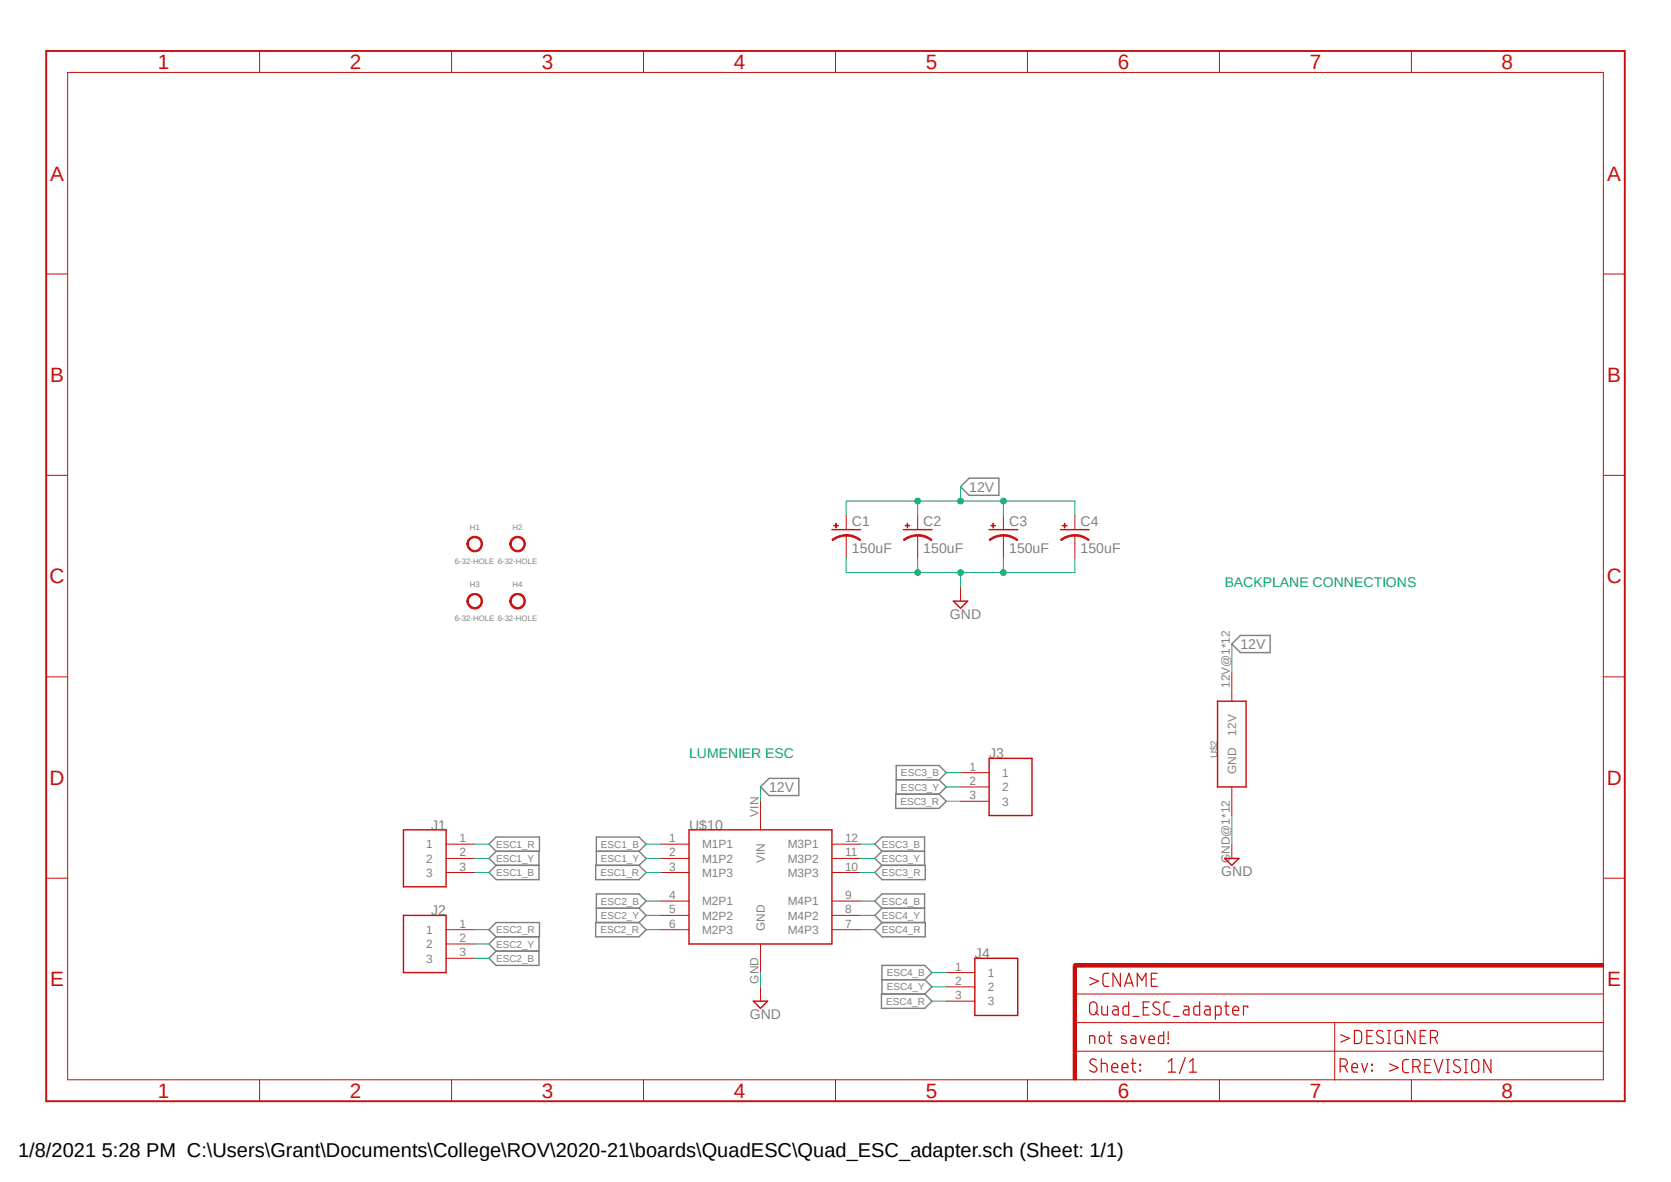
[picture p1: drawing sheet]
<?xml version="1.0" encoding="utf-8"?>
<!DOCTYPE eagle SYSTEM "eagle.dtd">
<!--
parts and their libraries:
SparkFun-Aesthetics: Licensing: Creative Commons ShareAlike 4.0 International - https://creativecommons.org/licenses/by-sa/4.0
-->
<eagle version="9.6.2">
<drawing>
<settings>
<setting alwaysvectorfont="no"/>
<setting verticaltext="up"/>
</settings>
<grid distance="0.1" unitdist="inch" unit="inch" style="lines" multiple="1" display="no" altdistance="0.01" altunitdist="inch" altunit="inch"/>
<schematic xreflabel="%F%N/%S.%C%R" xrefpart="/%S.%C%R">
<libraries>
<library name="SparkFun-Aesthetics">
<symbols>
<symbol name="FR-A4L">
<rectangle x1="178.7652" y1="0" x2="179.3748" y2="20.32" layer="94"/>
<rectangle x1="225.7552" y1="-26.67" x2="226.3648" y2="67.31" layer="94" rot="R90"/>
<wire x1="225.29" y1="-0.1" x2="225.29" y2="5.08" width="0.1016" layer="94"/>
<wire x1="225.29" y1="5.08" x2="273.05" y2="5.08" width="0.1016" layer="94"/>
<wire x1="225.29" y1="5.08" x2="179.07" y2="5.08" width="0.1016" layer="94"/>
<wire x1="179.07" y1="10.16" x2="225.29" y2="10.16" width="0.1016" layer="94"/>
<wire x1="225.29" y1="10.16" x2="273.05" y2="10.16" width="0.1016" layer="94"/>
<wire x1="179.07" y1="15.24" x2="273.05" y2="15.24" width="0.1016" layer="94"/>
<wire x1="225.29" y1="5.08" x2="225.29" y2="10.16" width="0.1016" layer="94"/>
<wire x1="179.07" y1="19.05" x2="179.07" y2="20.32" width="0.6096" layer="94"/>
<wire x1="179.07" y1="20.32" x2="180.34" y2="20.32" width="0.6096" layer="94"/>
<text x="181.61" y="11.43" size="2.54" layer="94" font="vector">&gt;DRAWING_NAME</text>
<text x="181.61" y="6.35" size="2.286" layer="94" font="vector">&gt;LAST_DATE_TIME</text>
<text x="195.58" y="1.27" size="2.54" layer="94" font="vector">&gt;SHEET</text>
<text x="181.61" y="1.27" size="2.54" layer="94" font="vector">Sheet:</text>
<text x="181.61" y="16.51" size="2.54" layer="94" font="vector">&gt;CNAME</text>
<text x="226.16" y="1.27" size="2.54" layer="94" font="vector">Rev:</text>
<text x="226.26" y="6.35" size="2.54" layer="94" font="vector">&gt;DESIGNER</text>
<text x="234.92" y="1.17" size="2.54" layer="94" font="vector">&gt;CREVISION</text>
<frame x1="-3.81" y1="-3.81" x2="276.86" y2="182.88" columns="8" rows="5" layer="94"/>
</symbol>
</symbols>
<devicesets>
<deviceset name="FRAME-A4L" prefix="FRAME">
<gates>
<gate name="G$1" symbol="FR-A4L" x="0" y="0"/>
</gates>
<devices>
<device name="">
<technologies>
<technology name=""/>
</technologies>
</device>
</devices>
</deviceset>
</devicesets>
</library>
<library name="supply2">
<symbols>
<symbol name="GND">
<wire x1="-1.27" y1="0" x2="1.27" y2="0" width="0.254" layer="94"/>
<wire x1="1.27" y1="0" x2="0" y2="-1.27" width="0.254" layer="94"/>
<wire x1="0" y1="-1.27" x2="-1.27" y2="0" width="0.254" layer="94"/>
<text x="-1.905" y="-3.175" size="1.778" layer="96">&gt;VALUE</text>
<pin name="GND" x="0" y="2.54" visible="off" length="short" direction="sup" rot="R270"/>
</symbol>
</symbols>
<devicesets>
<deviceset name="GND" prefix="SUPPLY">
<gates>
<gate name="GND" symbol="GND" x="0" y="0"/>
</gates>
<devices>
<device name="">
<technologies>
<technology name=""/>
</technologies>
</device>
</devices>
</deviceset>
</devicesets>
</library>
<library name="BLHeli_32 45A">
<symbols>
<symbol name="LUMENIER_QUAD">
<pin name="M1P1" x="-17.78" y="7.62" length="middle"/>
<pin name="M1P2" x="-17.78" y="5.08" length="middle"/>
<pin name="M1P3" x="-17.78" y="2.54" length="middle"/>
<pin name="M2P1" x="-17.78" y="-2.54" length="middle"/>
<pin name="M2P2" x="-17.78" y="-5.08" length="middle"/>
<pin name="M2P3" x="-17.78" y="-7.62" length="middle"/>
<pin name="M3P1" x="17.78" y="7.62" length="middle" rot="R180"/>
<pin name="M3P2" x="17.78" y="5.08" length="middle" rot="R180"/>
<pin name="M3P3" x="17.78" y="2.54" length="middle" rot="R180"/>
<pin name="M4P1" x="17.78" y="-2.54" length="middle" rot="R180"/>
<pin name="M4P2" x="17.78" y="-5.08" length="middle" rot="R180"/>
<pin name="M4P3" x="17.78" y="-7.62" length="middle" rot="R180"/>
<pin name="GND" x="0" y="-15.24" length="middle" rot="R90"/>
<pin name="VIN" x="0" y="15.24" length="middle" rot="R270"/>
<wire x1="-12.7" y1="10.16" x2="12.7" y2="10.16" width="0.254" layer="94"/>
<wire x1="12.7" y1="10.16" x2="12.7" y2="-10.16" width="0.254" layer="94"/>
<wire x1="12.7" y1="-10.16" x2="-12.7" y2="-10.16" width="0.254" layer="94"/>
<wire x1="-12.7" y1="-10.16" x2="-12.7" y2="10.16" width="0.254" layer="94"/>
<text x="-12.7" y="10.16" size="1.778" layer="95">&gt;NAME</text>
</symbol>
</symbols>
<devicesets>
<deviceset name="LUMENIER_QUAD">
<gates>
<gate name="G$1" symbol="LUMENIER_QUAD" x="0" y="0"/>
</gates>
<devices>
<device name="" package="LUMENIER_QUAD">
<connects>
<connect gate="G$1" pin="GND" pad="GND"/>
<connect gate="G$1" pin="M1P1" pad="1"/>
<connect gate="G$1" pin="M1P2" pad="2"/>
<connect gate="G$1" pin="M1P3" pad="3"/>
<connect gate="G$1" pin="M2P1" pad="4"/>
<connect gate="G$1" pin="M2P2" pad="5"/>
<connect gate="G$1" pin="M2P3" pad="6"/>
<connect gate="G$1" pin="M3P1" pad="12"/>
<connect gate="G$1" pin="M3P2" pad="11"/>
<connect gate="G$1" pin="M3P3" pad="10"/>
<connect gate="G$1" pin="M4P1" pad="9"/>
<connect gate="G$1" pin="M4P2" pad="8"/>
<connect gate="G$1" pin="M4P3" pad="7"/>
<connect gate="G$1" pin="VIN" pad="VIN"/>
</connects>
<package3dinstances>
<package3dinstance package3d_urn="urn:adsk.eagle:package:24294694/3"/>
</package3dinstances>
<technologies>
<technology name=""/>
</technologies>
</device>
</devices>
</deviceset>
</devicesets>
</library>
<library name="Tantalum Cap 150 uF - Kemet 2917 T491">
<symbols>
<symbol name="CPOL-US">
<wire x1="-2.54" y1="0" x2="2.54" y2="0" width="0.254" layer="94"/>
<wire x1="0" y1="-1.016" x2="0" y2="-1.0161" width="0.1524" layer="94"/>
<wire x1="0" y1="-1.0161" x2="0" y2="-2.54" width="0.1524" layer="94"/>
<wire x1="0" y1="-1" x2="2.4892" y2="-1.8542" width="0.254" layer="94" curve="-37.878202" cap="flat"/>
<wire x1="-2.4669" y1="-1.8504" x2="0" y2="-1.0161" width="0.254" layer="94" curve="-37.376341" cap="flat"/>
<text x="1.016" y="0.635" size="1.778" layer="95">&gt;NAME</text>
<text x="1.016" y="-4.191" size="1.778" layer="96">&gt;VALUE</text>
<rectangle x1="-2.253" y1="0.668" x2="-1.364" y2="0.795" layer="94"/>
<rectangle x1="-1.872" y1="0.287" x2="-1.745" y2="1.176" layer="94"/>
<pin name="+" x="0" y="2.54" visible="off" length="short" direction="pas" rot="R270"/>
<pin name="-" x="0" y="-5.08" visible="off" length="short" direction="pas" rot="R90"/>
</symbol>
</symbols>
<devicesets>
<deviceset name="C-TANTALUM(10UF_150UF)" prefix="C">
<gates>
<gate name="G$1" symbol="CPOL-US" x="0" y="0"/>
</gates>
<devices>
<device name="" package="2917(7343-31-METRIC)">
<connects>
<connect gate="G$1" pin="+" pad="+"/>
<connect gate="G$1" pin="-" pad="-"/>
</connects>
<package3dinstances>
<package3dinstance package3d_urn="urn:adsk.eagle:package:25131320/3"/>
</package3dinstances>
<technologies>
<technology name="">
<attribute name="VALUE" value="150uF" constant="no"/>
</technology>
</technologies>
</device>
</devices>
</deviceset>
</devicesets>
</library>
<library name="ThrusterConnector">
<symbols>
<symbol name="CONN-3">
<pin name="1" x="-10.16" y="5.08" length="middle" swaplevel="1"/>
<pin name="2" x="-10.16" y="2.54" length="middle" swaplevel="1"/>
<pin name="3" x="-10.16" y="0" length="middle" swaplevel="1"/>
<wire x1="-5.08" y1="7.62" x2="-5.08" y2="-2.54" width="0.254" layer="94"/>
<wire x1="-5.08" y1="-2.54" x2="2.54" y2="-2.54" width="0.254" layer="94"/>
<wire x1="2.54" y1="-2.54" x2="2.54" y2="7.62" width="0.254" layer="94"/>
<wire x1="2.54" y1="7.62" x2="-5.08" y2="7.62" width="0.254" layer="94"/>
<text x="-5.08" y="7.62" size="1.778" layer="95">&gt;NAME</text>
</symbol>
</symbols>
<devicesets>
<deviceset name="284512-3" prefix="J">
<gates>
<gate name="G$1" symbol="CONN-3" x="-2.54" y="12.7"/>
</gates>
<devices>
<device name="" package="284512-3">
<connects>
<connect gate="G$1" pin="1" pad="1"/>
<connect gate="G$1" pin="2" pad="2"/>
<connect gate="G$1" pin="3" pad="3"/>
</connects>
<package3dinstances>
<package3dinstance package3d_urn="urn:adsk.eagle:package:25824887/2"/>
</package3dinstances>
<technologies>
<technology name=""/>
</technologies>
</device>
</devices>
</deviceset>
</devicesets>
</library>
<library name="Mounting Holes">
<symbols>
<symbol name="MOUNTING-HOLE">
<circle x="0" y="0" radius="1.27" width="0.254" layer="94"/>
<text x="0" y="2.54" size="1.016" layer="95" align="bottom-center">&gt;NAME</text>
<text x="0" y="-2.54" size="1.016" layer="95" align="top-center">&gt;VALUE</text>
</symbol>
</symbols>
<devicesets>
<deviceset name="6-32-HOLE" prefix="H">
<gates>
<gate name="G$1" symbol="MOUNTING-HOLE" x="0" y="0"/>
</gates>
<devices>
<device name="" package="6-32-HOLE">
<package3dinstances>
<package3dinstance package3d_urn="urn:adsk.eagle:package:24384748/2"/>
</package3dinstances>
<technologies>
<technology name=""/>
</technologies>
</device>
</devices>
</deviceset>
</devicesets>
</library>
<library name="Backplane_ESC_adapter">
<symbols>
<symbol name="PWR_RETURN">
<pin name="12V" x="0" y="12.7" length="middle" rot="R270"/>
<pin name="GND" x="0" y="-12.7" length="middle" rot="R90"/>
<wire x1="-2.54" y1="7.62" x2="2.54" y2="7.62" width="0.254" layer="94"/>
<wire x1="2.54" y1="7.62" x2="2.54" y2="-7.62" width="0.254" layer="94"/>
<wire x1="2.54" y1="-7.62" x2="-2.54" y2="-7.62" width="0.254" layer="94"/>
<wire x1="-2.54" y1="-7.62" x2="-2.54" y2="7.62" width="0.254" layer="94"/>
<text x="-2.54" y="-2.54" size="1.27" layer="95" rot="R90">&gt;NAME</text>
</symbol>
</symbols>
<devicesets>
<deviceset name="BACKPLANE_ESC_ADAPTER_PWR">
<gates>
<gate name="G$1" symbol="PWR_RETURN" x="0" y="0"/>
</gates>
<devices>
<device name="ESC" package="BACKPLANE_ESC_ADAPTER_ESC_PWR">
<connects>
<connect gate="G$1" pin="12V" pad="12V@1 12V@2 12V@3 12V@4 12V@5 12V@6 12V@7 12V@8 12V@9 12V@10 12V@11 12V@12"/>
<connect gate="G$1" pin="GND" pad="GND@1 GND@2 GND@3 GND@4 GND@5 GND@6 GND@7 GND@8 GND@9 GND@10 GND@11 GND@12"/>
</connects>
<technologies>
<technology name=""/>
</technologies>
</device>
<device name="BKP" package="BACKPLANE_ESC_ADAPTER_BKP_PWR">
<connects>
<connect gate="G$1" pin="12V" pad="12V@1 12V@2 12V@3 12V@4 12V@5 12V@6 12V@7 12V@8 12V@9 12V@10 12V@11 12V@12"/>
<connect gate="G$1" pin="GND" pad="GND@1 GND@2 GND@3 GND@4 GND@5 GND@6 GND@7 GND@8 GND@9 GND@10 GND@11 GND@12"/>
</connects>
<technologies>
<technology name=""/>
</technologies>
</device>
</devices>
</deviceset>
</devicesets>
</library>
</libraries>
<attributes>
</attributes>
<variantdefs>
</variantdefs>
<classes>
<class number="0" name="default" width="0" drill="0">
</class>
</classes>
<parts>
<part name="FRAME1" library="SparkFun-Aesthetics" deviceset="FRAME-A4L" device=""/>
<part name="U$10" library="BLHeli_32 45A" deviceset="LUMENIER_QUAD" device="" package3d_urn="urn:adsk.eagle:package:24294694/3"/>
<part name="SUPPLY5" library="supply2" deviceset="GND" device=""/>
<part name="C1" library="Tantalum Cap 150 uF - Kemet 2917 T491" deviceset="C-TANTALUM(10UF_150UF)" device="" package3d_urn="urn:adsk.eagle:package:25131320/3" value="150uF"/>
<part name="C2" library="Tantalum Cap 150 uF - Kemet 2917 T491" deviceset="C-TANTALUM(10UF_150UF)" device="" package3d_urn="urn:adsk.eagle:package:25131320/3" value="150uF"/>
<part name="C3" library="Tantalum Cap 150 uF - Kemet 2917 T491" deviceset="C-TANTALUM(10UF_150UF)" device="" package3d_urn="urn:adsk.eagle:package:25131320/3" value="150uF"/>
<part name="C4" library="Tantalum Cap 150 uF - Kemet 2917 T491" deviceset="C-TANTALUM(10UF_150UF)" device="" package3d_urn="urn:adsk.eagle:package:25131320/3" value="150uF"/>
<part name="SUPPLY1" library="supply2" deviceset="GND" device=""/>
<part name="SUPPLY4" library="supply2" deviceset="GND" device=""/>
<part name="J1" library="ThrusterConnector" deviceset="284512-3" device="" package3d_urn="urn:adsk.eagle:package:25824887/2"/>
<part name="J4" library="ThrusterConnector" deviceset="284512-3" device="" package3d_urn="urn:adsk.eagle:package:25824887/2"/>
<part name="J3" library="ThrusterConnector" deviceset="284512-3" device="" package3d_urn="urn:adsk.eagle:package:25824887/2"/>
<part name="J2" library="ThrusterConnector" deviceset="284512-3" device="" package3d_urn="urn:adsk.eagle:package:25824887/2"/>
<part name="H1" library="Mounting Holes" deviceset="6-32-HOLE" device="" package3d_urn="urn:adsk.eagle:package:24384748/2"/>
<part name="H2" library="Mounting Holes" deviceset="6-32-HOLE" device="" package3d_urn="urn:adsk.eagle:package:24384748/2"/>
<part name="H3" library="Mounting Holes" deviceset="6-32-HOLE" device="" package3d_urn="urn:adsk.eagle:package:24384748/2"/>
<part name="H4" library="Mounting Holes" deviceset="6-32-HOLE" device="" package3d_urn="urn:adsk.eagle:package:24384748/2"/>
<part name="U$2" library="Backplane_ESC_adapter" deviceset="BACKPLANE_ESC_ADAPTER_PWR" device="ESC"/>
</parts>
<sheets>
<sheet>
<plain>
<text x="209.55" y="91.44" size="1.778" layer="91">BACKPLANE CONNECTIONS</text>
<text x="114.3" y="60.96" size="1.778" layer="91">LUMENIER ESC</text>
</plain>
<instances>
<instance part="FRAME1" gate="G$1" x="3.81" y="3.81" smashed="yes">
<attribute name="DRAWING_NAME" x="185.42" y="15.24" size="2.54" layer="94" font="vector"/>
<attribute name="LAST_DATE_TIME" x="185.42" y="10.16" size="2.286" layer="94" font="vector"/>
<attribute name="SHEET" x="199.39" y="5.08" size="2.54" layer="94" font="vector"/>
</instance>
<instance part="U$10" gate="G$1" x="127" y="38.1" smashed="yes">
<attribute name="NAME" x="114.3" y="48.26" size="1.778" layer="95"/>
</instance>
<instance part="SUPPLY5" gate="GND" x="127" y="17.78" smashed="yes">
<attribute name="VALUE" x="125.095" y="14.605" size="1.778" layer="96"/>
</instance>
<instance part="C1" gate="G$1" x="142.24" y="101.6" smashed="yes">
<attribute name="NAME" x="143.256" y="102.235" size="1.778" layer="95"/>
<attribute name="VALUE" x="143.256" y="97.409" size="1.778" layer="96"/>
</instance>
<instance part="C2" gate="G$1" x="154.94" y="101.6" smashed="yes">
<attribute name="NAME" x="155.956" y="102.235" size="1.778" layer="95"/>
<attribute name="VALUE" x="155.956" y="97.409" size="1.778" layer="96"/>
</instance>
<instance part="C3" gate="G$1" x="170.18" y="101.6" smashed="yes">
<attribute name="NAME" x="171.196" y="102.235" size="1.778" layer="95"/>
<attribute name="VALUE" x="171.196" y="97.409" size="1.778" layer="96"/>
</instance>
<instance part="C4" gate="G$1" x="182.88" y="101.6" smashed="yes">
<attribute name="NAME" x="183.896" y="102.235" size="1.778" layer="95"/>
<attribute name="VALUE" x="183.896" y="97.409" size="1.778" layer="96"/>
</instance>
<instance part="SUPPLY1" gate="GND" x="162.56" y="88.9" smashed="yes">
<attribute name="VALUE" x="160.655" y="85.725" size="1.778" layer="96"/>
</instance>
<instance part="SUPPLY4" gate="GND" x="210.82" y="43.18" smashed="yes">
<attribute name="VALUE" x="208.915" y="40.005" size="1.778" layer="96"/>
</instance>
<instance part="J1" gate="G$1" x="66.04" y="40.64" smashed="yes" rot="MR0">
<attribute name="NAME" x="71.12" y="48.26" size="1.778" layer="95" rot="MR0"/>
</instance>
<instance part="J4" gate="G$1" x="170.18" y="17.78" smashed="yes">
<attribute name="NAME" x="165.1" y="25.4" size="1.778" layer="95"/>
</instance>
<instance part="J3" gate="G$1" x="172.72" y="53.34" smashed="yes">
<attribute name="NAME" x="167.64" y="60.96" size="1.778" layer="95"/>
</instance>
<instance part="J2" gate="G$1" x="66.04" y="25.4" smashed="yes" rot="MR0">
<attribute name="NAME" x="71.12" y="33.02" size="1.778" layer="95" rot="MR0"/>
</instance>
<instance part="H1" gate="G$1" x="76.2" y="99.06" smashed="yes">
<attribute name="NAME" x="76.2" y="101.6" size="1.016" layer="95" align="bottom-center"/>
<attribute name="VALUE" x="76.2" y="96.52" size="1.016" layer="95" align="top-center"/>
</instance>
<instance part="H2" gate="G$1" x="83.82" y="99.06" smashed="yes">
<attribute name="NAME" x="83.82" y="101.6" size="1.016" layer="95" align="bottom-center"/>
<attribute name="VALUE" x="83.82" y="96.52" size="1.016" layer="95" align="top-center"/>
</instance>
<instance part="H3" gate="G$1" x="76.2" y="88.9" smashed="yes">
<attribute name="NAME" x="76.2" y="91.44" size="1.016" layer="95" align="bottom-center"/>
<attribute name="VALUE" x="76.2" y="86.36" size="1.016" layer="95" align="top-center"/>
</instance>
<instance part="H4" gate="G$1" x="83.82" y="88.9" smashed="yes">
<attribute name="NAME" x="83.82" y="91.44" size="1.016" layer="95" align="bottom-center"/>
<attribute name="VALUE" x="83.82" y="86.36" size="1.016" layer="95" align="top-center"/>
</instance>
<instance part="U$2" gate="G$1" x="210.82" y="63.5" smashed="yes">
<attribute name="NAME" x="208.28" y="60.96" size="1.27" layer="95" rot="R90"/>
</instance>
</instances>
<busses>
</busses>
<nets>
<net name="GND" class="0">
<segment>
<pinref part="U$10" gate="G$1" pin="GND"/>
<wire x1="127" y1="22.86" x2="127" y2="20.32" width="0.1524" layer="91"/>
<pinref part="SUPPLY5" gate="GND" pin="GND"/>
</segment>
<segment>
<pinref part="C1" gate="G$1" pin="-"/>
<wire x1="142.24" y1="96.52" x2="142.24" y2="93.98" width="0.1524" layer="91"/>
<wire x1="142.24" y1="93.98" x2="154.94" y2="93.98" width="0.1524" layer="91"/>
<pinref part="C4" gate="G$1" pin="-"/>
<wire x1="154.94" y1="93.98" x2="162.56" y2="93.98" width="0.1524" layer="91"/>
<wire x1="162.56" y1="93.98" x2="170.18" y2="93.98" width="0.1524" layer="91"/>
<wire x1="170.18" y1="93.98" x2="182.88" y2="93.98" width="0.1524" layer="91"/>
<wire x1="182.88" y1="93.98" x2="182.88" y2="96.52" width="0.1524" layer="91"/>
<pinref part="C3" gate="G$1" pin="-"/>
<wire x1="170.18" y1="96.52" x2="170.18" y2="93.98" width="0.1524" layer="91"/>
<junction x="170.18" y="93.98"/>
<pinref part="C2" gate="G$1" pin="-"/>
<wire x1="154.94" y1="96.52" x2="154.94" y2="93.98" width="0.1524" layer="91"/>
<junction x="154.94" y="93.98"/>
<wire x1="162.56" y1="93.98" x2="162.56" y2="91.44" width="0.1524" layer="91"/>
<junction x="162.56" y="93.98"/>
<pinref part="SUPPLY1" gate="GND" pin="GND"/>
</segment>
<segment>
<pinref part="SUPPLY4" gate="GND" pin="GND"/>
<wire x1="210.82" y1="45.72" x2="210.82" y2="50.8" width="0.1524" layer="91"/>
<pinref part="U$2" gate="G$1" pin="GND"/>
</segment>
</net>
<net name="ESC4_B" class="0">
<segment>
<pinref part="U$10" gate="G$1" pin="M4P1"/>
<wire x1="144.78" y1="35.56" x2="147.32" y2="35.56" width="0.1524" layer="91"/>
<label x="147.32" y="35.56" size="1.27" layer="95" xref="yes"/>
</segment>
<segment>
<wire x1="160.02" y1="22.86" x2="157.48" y2="22.86" width="0.1524" layer="91"/>
<label x="157.48" y="22.86" size="1.27" layer="95" rot="MR0" xref="yes"/>
<pinref part="J4" gate="G$1" pin="1"/>
</segment>
</net>
<net name="ESC4_Y" class="0">
<segment>
<pinref part="U$10" gate="G$1" pin="M4P2"/>
<wire x1="144.78" y1="33.02" x2="147.32" y2="33.02" width="0.1524" layer="91"/>
<label x="147.32" y="33.02" size="1.27" layer="95" xref="yes"/>
</segment>
<segment>
<wire x1="160.02" y1="20.32" x2="157.48" y2="20.32" width="0.1524" layer="91"/>
<label x="157.48" y="20.32" size="1.27" layer="95" rot="MR0" xref="yes"/>
<pinref part="J4" gate="G$1" pin="2"/>
</segment>
</net>
<net name="ESC4_R" class="0">
<segment>
<pinref part="U$10" gate="G$1" pin="M4P3"/>
<wire x1="144.78" y1="30.48" x2="147.32" y2="30.48" width="0.1524" layer="91"/>
<label x="147.32" y="30.48" size="1.27" layer="95" xref="yes"/>
</segment>
<segment>
<wire x1="160.02" y1="17.78" x2="157.48" y2="17.78" width="0.1524" layer="91"/>
<label x="157.48" y="17.78" size="1.27" layer="95" rot="MR0" xref="yes"/>
<pinref part="J4" gate="G$1" pin="3"/>
</segment>
</net>
<net name="ESC3_B" class="0">
<segment>
<pinref part="U$10" gate="G$1" pin="M3P1"/>
<wire x1="144.78" y1="45.72" x2="147.32" y2="45.72" width="0.1524" layer="91"/>
<label x="147.32" y="45.72" size="1.27" layer="95" xref="yes"/>
</segment>
<segment>
<wire x1="162.56" y1="58.42" x2="160.02" y2="58.42" width="0.1524" layer="91"/>
<label x="160.02" y="58.42" size="1.27" layer="95" rot="MR0" xref="yes"/>
<pinref part="J3" gate="G$1" pin="1"/>
</segment>
</net>
<net name="ESC3_Y" class="0">
<segment>
<pinref part="U$10" gate="G$1" pin="M3P2"/>
<wire x1="144.78" y1="43.18" x2="147.32" y2="43.18" width="0.1524" layer="91"/>
<label x="147.32" y="43.18" size="1.27" layer="95" xref="yes"/>
</segment>
<segment>
<wire x1="162.56" y1="55.88" x2="160.02" y2="55.88" width="0.1524" layer="91"/>
<label x="160.02" y="55.88" size="1.27" layer="95" rot="MR0" xref="yes"/>
<pinref part="J3" gate="G$1" pin="2"/>
</segment>
</net>
<net name="ESC3_R" class="0">
<segment>
<pinref part="U$10" gate="G$1" pin="M3P3"/>
<wire x1="144.78" y1="40.64" x2="147.32" y2="40.64" width="0.1524" layer="91"/>
<label x="147.32" y="40.64" size="1.27" layer="95" xref="yes"/>
</segment>
<segment>
<wire x1="162.56" y1="53.34" x2="160.02" y2="53.34" width="0.1524" layer="91"/>
<label x="160.02" y="53.34" size="1.27" layer="95" rot="MR0" xref="yes"/>
<pinref part="J3" gate="G$1" pin="3"/>
</segment>
</net>
<net name="ESC2_B" class="0">
<segment>
<pinref part="U$10" gate="G$1" pin="M2P1"/>
<wire x1="109.22" y1="35.56" x2="106.68" y2="35.56" width="0.1524" layer="91"/>
<label x="106.68" y="35.56" size="1.27" layer="95" rot="R180" xref="yes"/>
</segment>
<segment>
<wire x1="76.2" y1="25.4" x2="78.74" y2="25.4" width="0.1524" layer="91"/>
<label x="78.74" y="25.4" size="1.27" layer="95" rot="MR180" xref="yes"/>
<pinref part="J2" gate="G$1" pin="3"/>
</segment>
</net>
<net name="ESC2_Y" class="0">
<segment>
<pinref part="U$10" gate="G$1" pin="M2P2"/>
<wire x1="109.22" y1="33.02" x2="106.68" y2="33.02" width="0.1524" layer="91"/>
<label x="106.68" y="33.02" size="1.27" layer="95" rot="R180" xref="yes"/>
</segment>
<segment>
<wire x1="76.2" y1="27.94" x2="78.74" y2="27.94" width="0.1524" layer="91"/>
<label x="78.74" y="27.94" size="1.27" layer="95" rot="MR180" xref="yes"/>
<pinref part="J2" gate="G$1" pin="2"/>
</segment>
</net>
<net name="ESC2_R" class="0">
<segment>
<pinref part="U$10" gate="G$1" pin="M2P3"/>
<wire x1="109.22" y1="30.48" x2="106.68" y2="30.48" width="0.1524" layer="91"/>
<label x="106.68" y="30.48" size="1.27" layer="95" rot="R180" xref="yes"/>
</segment>
<segment>
<wire x1="76.2" y1="30.48" x2="78.74" y2="30.48" width="0.1524" layer="91"/>
<label x="78.74" y="30.48" size="1.27" layer="95" rot="MR180" xref="yes"/>
<pinref part="J2" gate="G$1" pin="1"/>
</segment>
</net>
<net name="ESC1_Y" class="0">
<segment>
<pinref part="U$10" gate="G$1" pin="M1P2"/>
<wire x1="109.22" y1="43.18" x2="106.68" y2="43.18" width="0.1524" layer="91"/>
<label x="106.68" y="43.18" size="1.27" layer="95" rot="R180" xref="yes"/>
</segment>
<segment>
<wire x1="76.2" y1="43.18" x2="78.74" y2="43.18" width="0.1524" layer="91"/>
<label x="78.74" y="43.18" size="1.27" layer="95" rot="MR180" xref="yes"/>
<pinref part="J1" gate="G$1" pin="2"/>
</segment>
</net>
<net name="ESC1_R" class="0">
<segment>
<pinref part="U$10" gate="G$1" pin="M1P3"/>
<wire x1="109.22" y1="40.64" x2="106.68" y2="40.64" width="0.1524" layer="91"/>
<label x="106.68" y="40.64" size="1.27" layer="95" rot="R180" xref="yes"/>
</segment>
<segment>
<wire x1="76.2" y1="45.72" x2="78.74" y2="45.72" width="0.1524" layer="91"/>
<label x="78.74" y="45.72" size="1.27" layer="95" rot="MR180" xref="yes"/>
<pinref part="J1" gate="G$1" pin="1"/>
</segment>
</net>
<net name="12V" class="0">
<segment>
<pinref part="U$10" gate="G$1" pin="VIN"/>
<wire x1="127" y1="53.34" x2="127" y2="55.88" width="0.1524" layer="91"/>
<label x="127" y="55.88" size="1.778" layer="95" xref="yes"/>
</segment>
<segment>
<pinref part="C1" gate="G$1" pin="+"/>
<wire x1="142.24" y1="104.14" x2="142.24" y2="106.68" width="0.1524" layer="91"/>
<wire x1="142.24" y1="106.68" x2="154.94" y2="106.68" width="0.1524" layer="91"/>
<pinref part="C4" gate="G$1" pin="+"/>
<wire x1="154.94" y1="106.68" x2="162.56" y2="106.68" width="0.1524" layer="91"/>
<wire x1="162.56" y1="106.68" x2="170.18" y2="106.68" width="0.1524" layer="91"/>
<wire x1="170.18" y1="106.68" x2="182.88" y2="106.68" width="0.1524" layer="91"/>
<wire x1="182.88" y1="106.68" x2="182.88" y2="104.14" width="0.1524" layer="91"/>
<pinref part="C3" gate="G$1" pin="+"/>
<wire x1="170.18" y1="104.14" x2="170.18" y2="106.68" width="0.1524" layer="91"/>
<junction x="170.18" y="106.68"/>
<pinref part="C2" gate="G$1" pin="+"/>
<wire x1="154.94" y1="104.14" x2="154.94" y2="106.68" width="0.1524" layer="91"/>
<junction x="154.94" y="106.68"/>
<wire x1="162.56" y1="106.68" x2="162.56" y2="109.22" width="0.1524" layer="91"/>
<junction x="162.56" y="106.68"/>
<label x="162.56" y="109.22" size="1.778" layer="95" xref="yes"/>
</segment>
<segment>
<wire x1="210.82" y1="76.2" x2="210.82" y2="81.28" width="0.1524" layer="91"/>
<label x="210.82" y="81.28" size="1.778" layer="95" xref="yes"/>
<pinref part="U$2" gate="G$1" pin="12V"/>
</segment>
</net>
<net name="ESC1_B" class="0">
<segment>
<pinref part="U$10" gate="G$1" pin="M1P1"/>
<wire x1="109.22" y1="45.72" x2="106.68" y2="45.72" width="0.1524" layer="91"/>
<label x="106.68" y="45.72" size="1.27" layer="95" rot="R180" xref="yes"/>
</segment>
<segment>
<wire x1="76.2" y1="40.64" x2="78.74" y2="40.64" width="0.1524" layer="91"/>
<label x="78.74" y="40.64" size="1.27" layer="95" rot="MR180" xref="yes"/>
<pinref part="J1" gate="G$1" pin="3"/>
</segment>
</net>
</nets>
</sheet>
</sheets>
</schematic>
</drawing>
<compatibility>
<note version="8.2" severity="warning">
Since Version 8.2, EAGLE supports online libraries. The ids
of those online libraries will not be understood (or retained)
with this version.
</note>
<note version="8.3" severity="warning">
Since Version 8.3, EAGLE supports URNs for individual library
assets (packages, symbols, and devices). The URNs of those assets
will not be understood (or retained) with this version.
</note>
<note version="8.3" severity="warning">
Since Version 8.3, EAGLE supports the association of 3D packages
with devices in libraries, schematics, and board files. Those 3D
packages will not be understood (or retained) with this version.
</note>
</compatibility>
</eagle>
